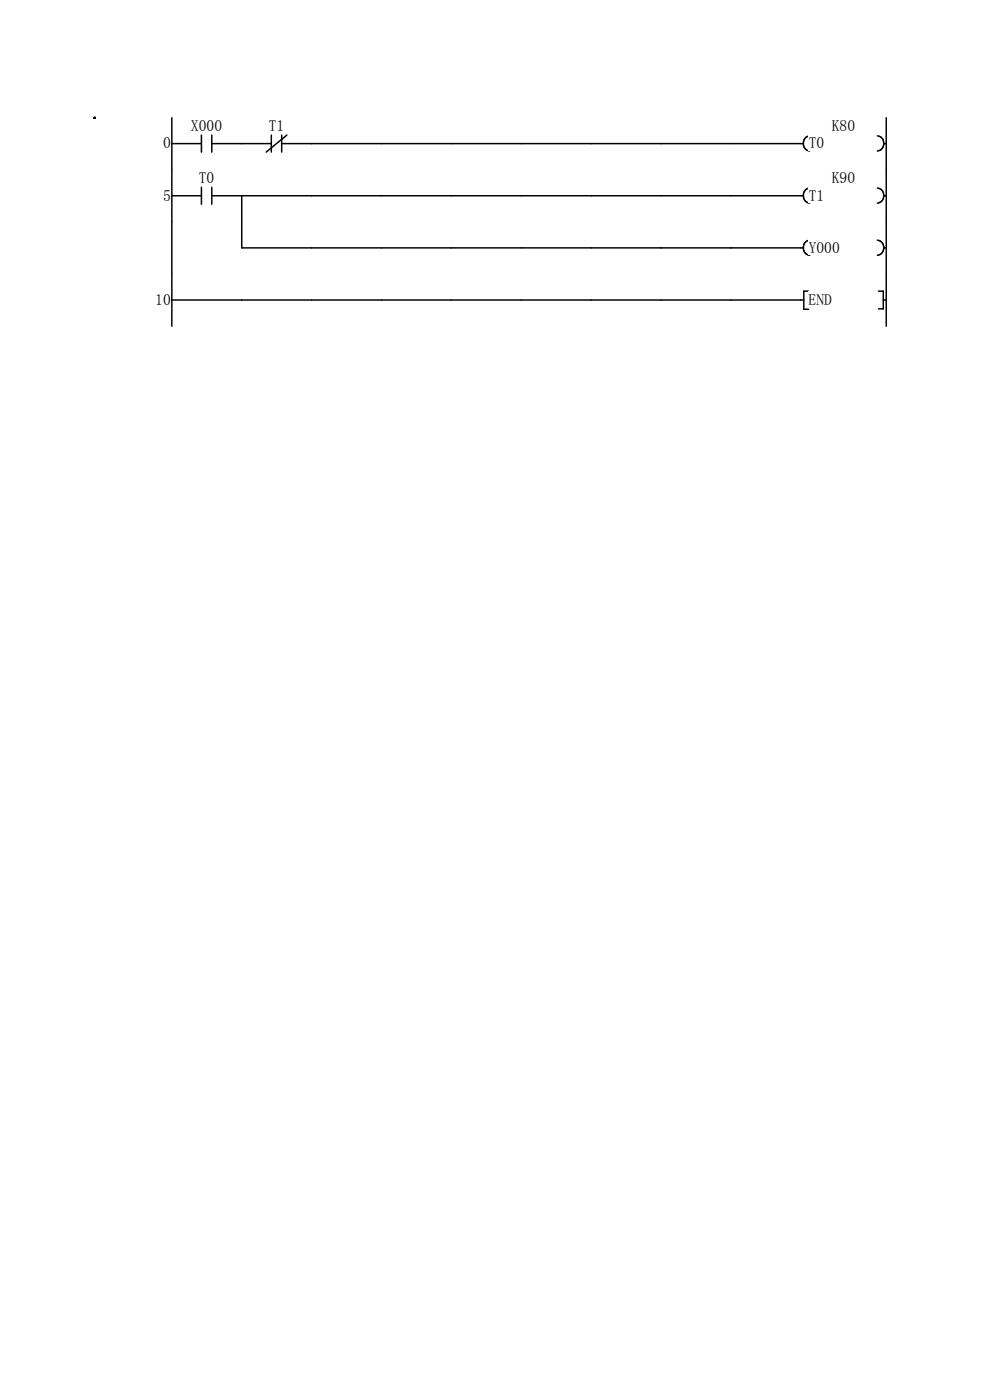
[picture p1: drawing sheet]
<svg xmlns="http://www.w3.org/2000/svg" width="210mm" height="297mm" viewBox="0 0 210 297" stroke-linecap="round" stroke-linejoin="round" font-family="sans-serif">
<path d="M36.5 30.5h6.2M36.5 25v11M42.7 28.7v3.6M44.9 30.5h6.4M44.9 28.7v3.6" fill="none" stroke="#070000" stroke-width=".31"/>
<path d="M57 25h3.3v3.3h-3.3z" fill="#fff"/>
<path d="M51.3 30.5h6.3M57.6 28.7v3.6M59.7 30.5h110.7M59.7 28.7v3.6M60.8 28.7l-4.3 3.6M171.8 28.8a1.63 1.63 0 0 0-1.4 1.6 1.63 1.63 0 0 0 1.4 1.6" fill="none" stroke="#070000" stroke-width=".31"/>
<g fill="#fff">
<path d="M176.4 25h5v3.3h-5z"/>
<path d="M171.5 28.7h3.3v3.3h-3.3z"/>
</g>
<path d="M186.1 28.8a1.62 1.62 0 0 1 1.4 1.6 1.62 1.62 0 0 1-1.4 1.6M187.4 30.5h.6M188 25v11" fill="none" stroke="#070000" stroke-width=".31"/>
<g fill="#fff">
<path d="M20 36.1h16.5v11h-16.5z"/>
<path d="M36.5 36.1h14.8v11h-14.8z"/>
<path d="M51.3 36.1h14.8v11h-14.8z"/>
<path d="M66.1 36.1h14.8v11h-14.8z"/>
<path d="M80.9 36.1h14.9v11h-14.9z"/>
<path d="M95.8 36.1h14.8v11h-14.8z"/>
<path d="M110.6 36.1h14.8v11h-14.8z"/>
<path d="M125.4 36.1h14.9v11h-14.9z"/>
<path d="M140.3 36.1h14.8v11h-14.8z"/>
<path d="M155.1 36.1h14.8v11h-14.8z"/>
<path d="M169.9 36.1h18.1v11h-18.1z"/>
<path d="M34.6 39.7h1.6v3.3h-1.6z"/>
<path d="M42.2 36h3.3v3.3h-3.3z"/>
</g>
<path d="M36.5 36v11.1M42.7 39.7v3.6M44.9 39.7v3.6M171.8 39.9a1.63 1.63 0 0 0-1.4 1.6 1.63 1.63 0 0 0 1.4 1.6M36.5 41.5h6.2M44.9 41.5h125.5M51.3 41.5v5.6" fill="none" stroke="#070000" stroke-width=".31"/>
<g fill="#fff">
<path d="M176.4 36h5v3.3h-5z"/>
<path d="M171.5 39.7h3.3v3.3h-3.3z"/>
</g>
<path d="M186.1 39.9a1.62 1.62 0 0 1 1.4 1.6 1.62 1.62 0 0 1-1.4 1.6M188 36v11.1M187.4 41.5h.6" fill="none" stroke="#070000" stroke-width=".31"/>
<g fill="#fff">
<path d="M20 47.1h16.5v11.1h-16.5z"/>
<path d="M36.5 47.1h14.8v11.1h-14.8z"/>
<path d="M51.3 47.1h14.8v11.1h-14.8z"/>
<path d="M66.1 47.1h14.8v11.1h-14.8z"/>
<path d="M80.9 47.1h14.9v11.1h-14.9z"/>
<path d="M95.8 47.1h14.8v11.1h-14.8z"/>
<path d="M110.6 47.1h14.8v11.1h-14.8z"/>
<path d="M125.4 47.1h14.9v11.1h-14.9z"/>
<path d="M140.3 47.1h14.8v11.1h-14.8z"/>
<path d="M155.1 47.1h14.8v11.1h-14.8z"/>
<path d="M169.9 47.1h18.1v11.1h-18.1z"/>
</g>
<path d="M36.5 47.1v11.1M51.3 47.1v5.5h119.1M171.8 50.9a1.63 1.63 0 0 0-1.4 1.6 1.63 1.63 0 0 0 1.4 1.7" fill="none" stroke="#070000" stroke-width=".31"/>
<path d="M171.5 50.8h6.6v3.3h-6.6z" fill="#fff"/>
<path d="M186.1 50.9a1.62 1.62 0 0 1 1.4 1.6 1.62 1.62 0 0 1-1.4 1.7M187.4 52.6h.6M188 47.1v11.1" fill="none" stroke="#070000" stroke-width=".31"/>
<g fill="#fff">
<path d="M20 58.2h16.5v11h-16.5z"/>
<path d="M36.5 58.2h14.8v11h-14.8z"/>
<path d="M51.3 58.2h14.8v11h-14.8z"/>
<path d="M66.1 58.2h14.8v11h-14.8z"/>
<path d="M80.9 58.2h14.9v11h-14.9z"/>
<path d="M95.8 58.2h14.8v11h-14.8z"/>
<path d="M110.6 58.2h14.8v11h-14.8z"/>
<path d="M125.4 58.2h14.9v11h-14.9z"/>
<path d="M140.3 58.2h14.8v11h-14.8z"/>
<path d="M155.1 58.2h14.8v11h-14.8z"/>
<path d="M169.9 58.2h18.1v11h-18.1z"/>
<path d="M32.9 61.8h3.3v3.4h-3.3z"/>
</g>
<path d="M36.5 58.2v11M36.5 63.6h134M171.5 61.8h-1v3.8h1" fill="none" stroke="#070000" stroke-width=".31"/>
<path d="M171.5 61.8h5v3.4h-5z" fill="#fff"/>
<path d="M188 58.2v11M186.3 61.8h1.1v3.7h-1.1M187.4 63.6h.6" fill="none" stroke="#070000" stroke-width=".31"/>
<circle cx="20" cy="25" r=".16" fill="#070000"/>
<g font-size="3.3">
<text x="40.5" y="27.8">X000</text>
<text x="57" y="27.8">T1</text>
<text x="176.4" y="27.8">K80</text>
<text x="34.6" y="31.5">0</text>
<text x="171.5" y="31.5">T0</text>
<text x="42.2" y="38.9">T0</text>
<text x="176.4" y="38.9">K90</text>
<text x="34.6" y="42.5">5</text>
<text x="171.5" y="42.5">T1</text>
<text x="171.5" y="53.6">Y000</text>
<text x="32.9" y="64.7">10</text>
<text x="171.5" y="64.7">END</text>
</g>
</svg>
